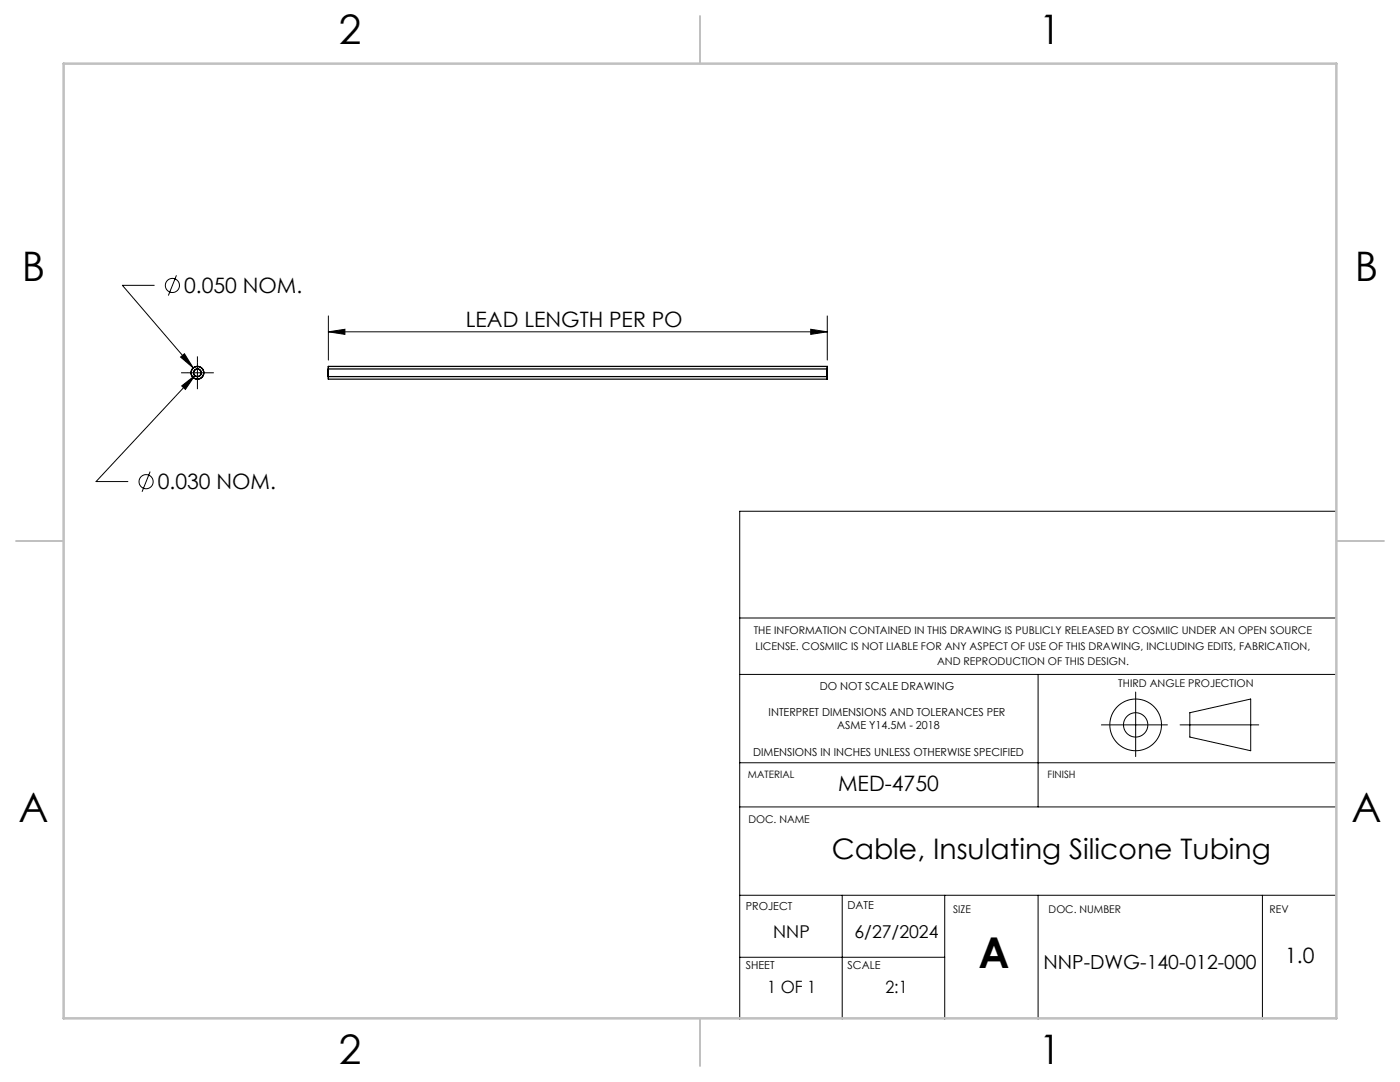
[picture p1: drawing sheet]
<svg xmlns="http://www.w3.org/2000/svg" width="279mm" height="216mm" viewBox="0 0 279 216" stroke-linecap="round" stroke-linejoin="round" font-family="sans-serif">
<g fill="none" stroke="#000" stroke-width=".25">
<path d="M65.5 73.1v2.6zM65.5 73.6v1.5zM65.5 75.7h99.6M65.5 73.1h99.6M65.5 75.1h99.6M65.5 73.6h99.6M165.1 73.1v2.6zM165.1 73.6v1.5z"/>
<circle cx="39.4" cy="74.4" r=".76"/>
<circle cx="39.4" cy="74.4" r="1.27"/>
</g>
<g fill="none" stroke="#000" stroke-width=".2">
<path d="M30.8 56.9h-6.4l14.2 16.5M35.2 54.9l-1.6 4.1M36 71.2l.8-.6 1.8 2.8zM36.3 77l2.6-2.1-1.9 2.8zM37.4 74.4h4M38.9 74.9l-19.7 21.2h6.3M39.4 72.4v4M65.5 66.2l3.3-.5v1zM65.5 63v8.8M65.5 66.2h99.6M161.8 65.7l3.3 .5-3.3 .5zM165.1 63v8.8"/>
<path d="M30 94.1l-1.6 4M266.7 102h-119.1v101.4M147.6 123.3h119.1M147.6 134.6h119.1M207.2 134.6v26.4M226.6 138.1v12.9M147.6 152.2h119.1M219.8 144.6h13.2M235.5 144.6h15.7M237.5 142.2l12.1-2.7v10.3l-12.1-2.7zM147.6 161h119.1M147.6 178.6h119.1"/>
<path d="M168.1 178.6v24.8M188.5 178.6v24.8M207.2 178.6v24.8M251.9 178.6v24.8M147.6 191h40.9"/>
<circle cx="34.4" cy="57" r="1.41"/>
<circle cx="29.2" cy="96.1" r="1.41"/>
<circle cx="226.6" cy="144.6" r="2.43"/>
<circle cx="226.6" cy="144.6" r="5.2"/>
</g>
<path d="M37.4 74.4h-1.3M39.4 72.4v-1.3M39.4 76.4v1.3M41.4 74.4h1.3" fill="none" stroke="#000" stroke-width=".2" stroke-dasharray="15.2 1.3 1.3 1.3" stroke-linecap="butt"/>
<path d="M139.7 3.2v9.5M3.2 107.9h9.5M266.7 107.9h9.5M139.7 203.2v9.5" fill="none" stroke="#c0c0c0" stroke-width=".25"/>
<path d="M12.7 12.7h254v190.5h-254z" fill="none" stroke="#c0c0c0" stroke-width=".5"/>
<g fill="#000">
<path d="M36 71.2l2.6 2.2-1.8-2.8zM36.3 77l.7 .7 1.9-2.8z"/>
<path d="M161.8 65.7l3.3 .5-3.3 .5zM65.5 66.2l3.3-.5v1z"/>
</g>
<text font-size="8.5" x="195.3" y="193.2">A</text>
<g font-size="8.1">
<text x="67.6" y="8.9">2</text>
<text x="207.3" y="8.9">1</text>
<text x="4.4" y="56.2">B</text>
<text x="270.4" y="56.2">B</text>
<text x="3.7" y="164.1">A</text>
<text x="269.7" y="164.1">A</text>
<text x="67.6" y="212.4">2</text>
<text x="207.3" y="212.4">1</text>
</g>
<text font-size="5.6" x="166" y="171.4">Cable, Insulating Silicone Tubing</text>
<g font-size="4.2">
<text x="36.7" y="58.5">0.050 NOM.</text>
<text x="93" y="65.3">LEAD LENGTH PER PO</text>
<text x="31.5" y="97.7">0.030 NOM.</text>
<text x="167.3" y="157.8">MED-4750</text>
<text x="256.5" y="192.2">1.0</text>
</g>
<text font-size="3.9" x="208.2" y="193.3">NNP-DWG-140-012-000</text>
<g font-size="3.5">
<text x="154.3" y="187.2">NNP</text>
<text x="170.5" y="187.2">6/27/2024</text>
</g>
<g font-size="3.4">
<text x="153.1" y="198.2">1 OF 1</text>
<text x="176.7" y="198.2">2:1</text>
</g>
<g font-size="2.2">
<text x="163.6" y="137.6">DO NOT SCALE DRAWING</text>
<text x="153.4" y="142.9">INTERPRET DIMENSIONS AND TOLERANCES PER</text>
<text x="167.1" y="145.6">ASME Y14.5M - 2018</text>
<text x="150.3" y="150.9">DIMENSIONS IN INCHES UNLESS OTHERWISE SPECIFIED</text>
<text x="148.8" y="181.7">PROJECT</text>
<text x="169.1" y="181.4">DATE</text>
<text x="148.8" y="193.3">SHEET</text>
<text x="169.1" y="193.3">SCALE</text>
</g>
<g font-size="2.1">
<text x="150.4" y="126.6">THE INFORMATION CONTAINED IN THIS DRAWING IS PUBLICLY RELEASED BY COSMIIC UNDER AN OPEN SOURCE</text>
<text x="150.8" y="129.7">LICENSE. COSMIIC IS NOT LIABLE FOR ANY ASPECT OF USE OF THIS DRAWING, INCLUDING EDITS, FABRICATION,</text>
<text x="187" y="132.8">AND REPRODUCTION OF THIS DESIGN.</text>
<text x="223.2" y="137.2">THIRD ANGLE PROJECTION</text>
<text x="149.4" y="164.2">DOC. NAME</text>
<text x="190.2" y="182.2">SIZE</text>
<text x="209.3" y="182.2">DOC. NUMBER</text>
<text x="253.4" y="182.2">REV</text>
</g>
<g font-size="2">
<text x="149.3" y="155.3">MATERIAL</text>
<text x="209.1" y="155.3">FINISH</text>
</g>
</svg>
